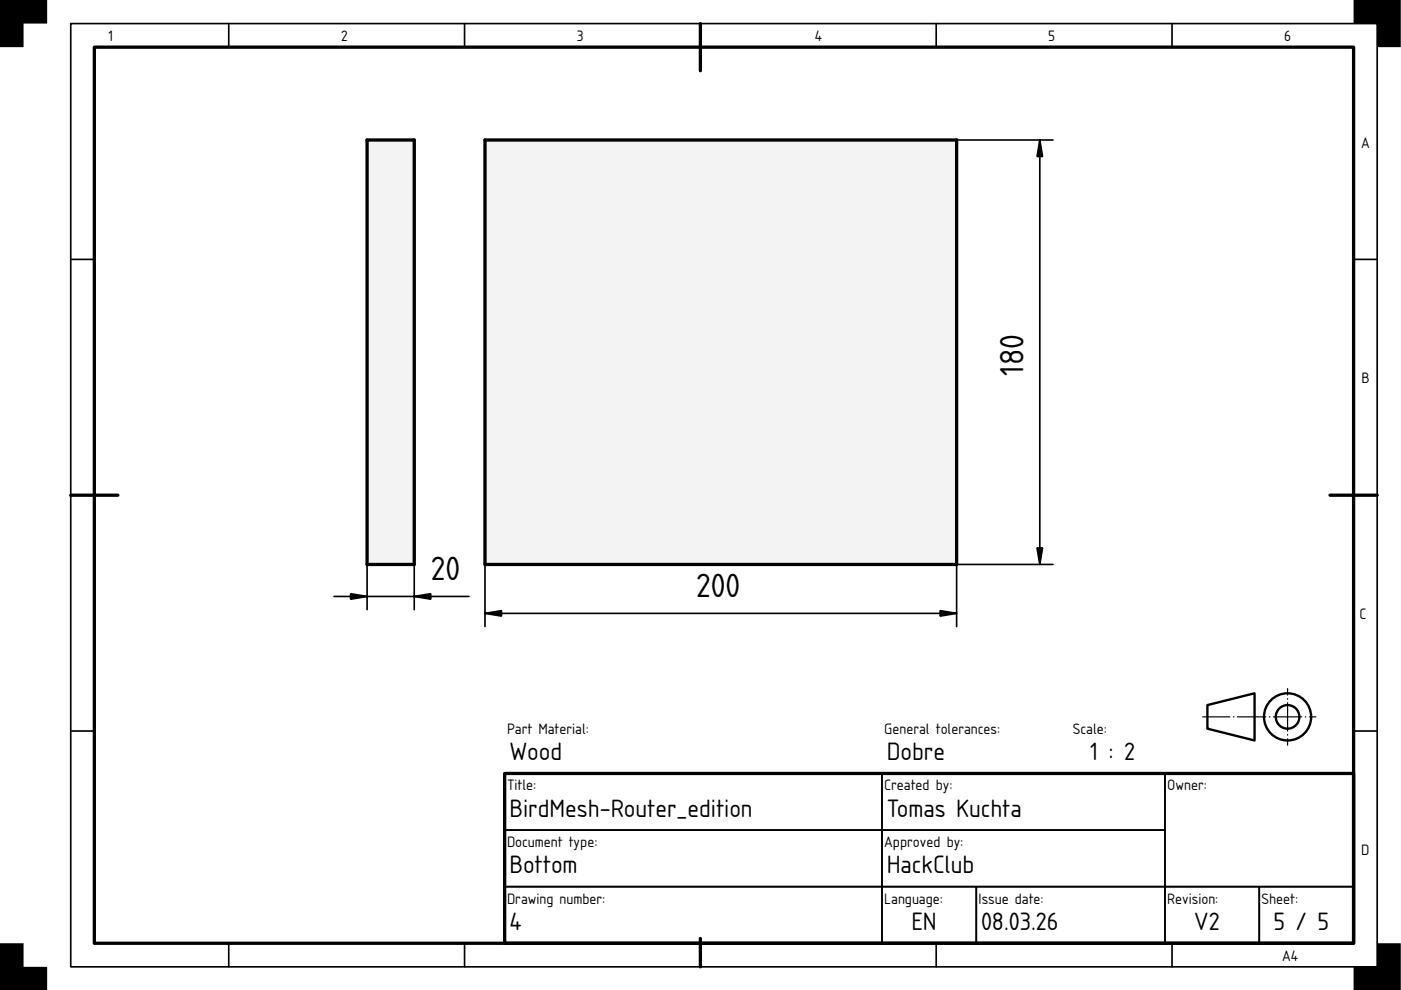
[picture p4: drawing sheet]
<svg xmlns="http://www.w3.org/2000/svg" width="297mm" height="210mm" viewBox="0 0 297 210" stroke-linecap="round" stroke-linejoin="round" font-family="sans-serif">
<path d="M20 10h267v190h-267zM148.5 5v10M15 105h10M282 105h10M107 164h180v36h-180zM148.5 199v6" fill="none" stroke="#000" stroke-width=".7"/>
<g fill="none" stroke="#000" stroke-width=".35">
<path d="M15 5h277v200h-277zM48.5 5v5M98.5 5v5M198.5 5v5M248.5 5v5M15 55h5M287 55h5M15 155h5M287 155h5M107 164h80v12h-80zM107 176h80v12h-80zM187 176h60v12h-60z"/>
<path d="M187 164h60v12h-60zM247 164h40v24h-40zM48.5 200v5M98.5 200v5M107 188h80v12h-80zM187 188h20v12h-20zM198.5 200v5M207 188h40v12h-40zM247 188h20v12h-20zM248.5 200v5M267 188h20v12h-20z"/>
</g>
<path d="M0 0h10v5h-5v5h-5zM287 0h10v10h-5v-5h-5zM0 200h5v5h5v5h-10zM292 200h5v10h-10v-5h5z" fill="#000"/>
<g fill="none" stroke="#000" stroke-width=".5">
<path d="M256 149.5l10-2.5v10l-10-2.5z"/>
<circle cx="273" cy="152" r="5"/>
<circle cx="273" cy="152" r="2.5"/>
</g>
<path d="M255 152h24" fill="none" stroke="#000" stroke-width=".25" stroke-dasharray="6 .7 .1 .7" stroke-dashoffset=".2"/>
<path d="M273 158v-12" fill="none" stroke="#000" stroke-width=".25" stroke-dasharray="6 .7 .1 .7" stroke-dashoffset="4.6"/>
<path d="M152.8 74.7h.1" fill="none" stroke="#000" stroke-width=".21"/>
<path d="M102.8 29.7h100v90h-100z" fill-rule="evenodd" fill="#f1f3f5"/>
<path d="M102.8 29.7h100v90h-100z" fill="none" stroke="#000" stroke-width=".7"/>
<path d="M202.8 29.7h20.5M220.5 29.7v90M102.8 119.7v13.1M223.3 119.7h-20.5v13.1M102.8 130h100" fill="none" stroke="#000" stroke-width=".35"/>
<path d="M220.5 29.7l.5 3.5h-1.1zM219.9 116.2h1.1l-.5 3.5zM102.8 130l3.5-.5v1.1zM199.3 129.5l3.5 .5-3.5 .6z" fill="#000" stroke="#000" stroke-width=".35"/>
<path d="M77.8 29.7h10v90h-10z" fill-rule="evenodd" fill="#f1f3f5"/>
<path d="M77.8 29.7h10v90h-10z" fill="none" stroke="#000" stroke-width=".7"/>
<path d="M77.8 119.7v9.6M87.8 119.7v9.6M70.8 126.5h28.6" fill="none" stroke="#000" stroke-width=".35"/>
<path d="M74.3 125.9l3.5 .6-3.5 .5zM87.8 126.5l3.5-.6v1.1z" fill="#000" stroke="#000" stroke-width=".35"/>
<g font-size="6.7">
<text x="217" y="79.7" transform="rotate(-90 217 79.7)">180</text>
<text x="91.4" y="123">20</text>
<text x="147.6" y="126.6">200</text>
</g>
<g font-size="5">
<text x="108" y="161.2">Wood</text>
<text x="188" y="161.2">Dobre</text>
<text x="231.2" y="161.2">1 : 2</text>
<text x="108" y="173.2">BirdMesh-Router_edition</text>
<text x="188" y="173.2">Tomas Kuchta</text>
<text x="108" y="185.2">Bottom</text>
<text x="188" y="185.2">HackClub</text>
<text x="108" y="197.2">4</text>
<text x="193.2" y="197.2">EN</text>
<text x="208" y="197.2">08.03.26</text>
<text x="253.2" y="197.2">V2</text>
<text x="270" y="197.2">5 / 5</text>
</g>
<g font-size="3">
<text x="23" y="8.8">1</text>
<text x="72.3" y="8.8">2</text>
<text x="122.3" y="8.8">3</text>
<text x="172.7" y="8.8">4</text>
<text x="222.3" y="8.8">5</text>
<text x="272.3" y="8.8">6</text>
<text x="288.6" y="31.3">A</text>
<text x="288.6" y="81.3">B</text>
<text x="288.3" y="131.3">C</text>
<text x="107.5" y="155.6">Part Material:</text>
<text x="187.5" y="155.6">General tolerances:</text>
<text x="227.5" y="155.6">Scale:</text>
<text x="107.5" y="167.6">Title:</text>
<text x="187.5" y="167.6">Created by:</text>
<text x="247.5" y="167.6">Owner:</text>
<text x="107.5" y="179.6">Document type:</text>
<text x="187.5" y="179.6">Approved by:</text>
<text x="288.6" y="181.3">D</text>
<text x="107.5" y="191.6">Drawing number:</text>
<text x="187.5" y="191.6">Language:</text>
<text x="207.5" y="191.6">Issue date:</text>
<text x="247.5" y="191.6">Revision:</text>
<text x="267.5" y="191.6">Sheet:</text>
<text x="271.8" y="203.8">A4</text>
</g>
</svg>
